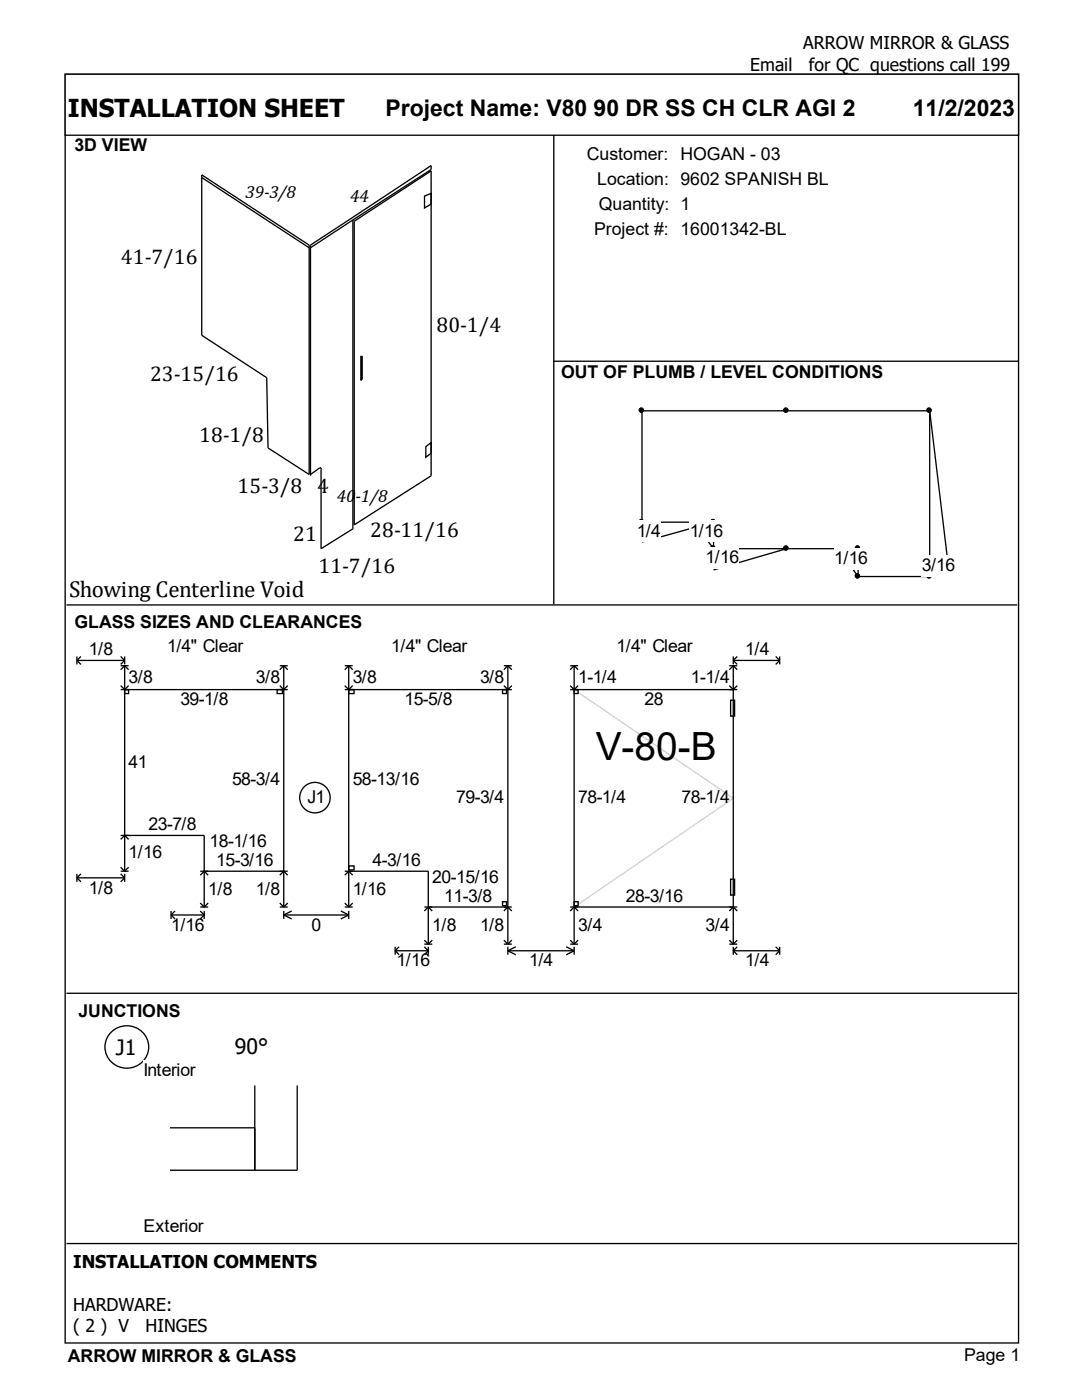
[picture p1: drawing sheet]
<svg xmlns="http://www.w3.org/2000/svg" width="216mm" height="279mm" viewBox="0 0 216 279" stroke-linecap="round" stroke-linejoin="round" font-family="sans-serif">
<g fill="#fff" stroke="#000" stroke-width=".26">
<path d="M13 14.8h190.2v253.2h-190.2z"/>
<path d="M13 14.8h190.2v12.2h-190.2z"/>
</g>
<path d="M13.5 30.7h96.7v89.4h-96.7z" fill="#fff"/>
<path d="M40.3 35.4l21.4 14M40.3 34.9l21.4 14v45.8l-8.2-5.3-.3-14-12.9-8.5zM84.7 39.1l1.3-.5v2.1l-1.3 .8zM110.5 27v93.6M70.4 43.9l-8.4 5.5M70.4 43.9l15.6-10.1v-.8l-24 15.9v46.1M70.4 43.9v61.6l-6.3 4v-16.1h-.3l-1.8 1.3M70.7 44.2l15.3-10.1v60.9l-15.3 9.7zM72 71.1h.3v4.5l-.3 .3zM110.4 72.1h92.8M85 89.1l1-.8v2.2l-1 .8z" fill="none" stroke="#000" stroke-width=".26"/>
<path d="M110.9 77h91.9v43.1h-91.9z" fill="#fff"/>
<g fill="#000" stroke="#000" stroke-width=".26">
<circle cx="128" cy="81.9" r=".4"/>
<circle cx="128" cy="104.1" r=".4"/>
<circle cx="142.3" cy="104.1" r=".4"/>
</g>
<path d="M128.1 82v22.2h14.3l-14.3 4" fill="none" stroke="#000" stroke-width=".26"/>
<path d="M127 103.9h4.8v4.3h-4.8z" fill-rule="evenodd" fill="#fff"/>
<g fill="#000" stroke="#000" stroke-width=".26">
<circle cx="142.3" cy="109.4" r=".4"/>
<circle cx="142.3" cy="104.1" r=".4"/>
</g>
<path d="M138.4 104.2l4 5.3v-5.3" fill="none" stroke="#000" stroke-width=".26"/>
<path d="M137.6 103.9h6.6v4.3h-6.6z" fill-rule="evenodd" fill="#fff"/>
<g fill="#000" stroke="#000" stroke-width=".26">
<circle cx="142.3" cy="109.4" r=".4"/>
<circle cx="156.8" cy="109.4" r=".4"/>
</g>
<path d="M142.4 109.5h14.5l-14.5 4.2" fill="none" stroke="#000" stroke-width=".26"/>
<path d="M140.8 109.2h6.6v4.3h-6.6z" fill-rule="evenodd" fill="#fff"/>
<g fill="#000" stroke="#000" stroke-width=".26">
<circle cx="156.8" cy="109.4" r=".4"/>
<circle cx="171.1" cy="109.4" r=".4"/>
<circle cx="171.1" cy="114.9" r=".4"/>
</g>
<path d="M156.9 109.5h14.3v5.6l-3.9-5.6" fill="none" stroke="#000" stroke-width=".26"/>
<path d="M166.5 109.5h6.6v4.2h-6.6z" fill-rule="evenodd" fill="#fff"/>
<g fill="#000" stroke="#000" stroke-width=".26">
<circle cx="185.4" cy="81.9" r=".4"/>
<circle cx="171.1" cy="114.9" r=".4"/>
<circle cx="185.4" cy="114.9" r=".4"/>
</g>
<path d="M171.2 115.1h14.3v-33.1l4 33.1" fill="none" stroke="#000" stroke-width=".26"/>
<path d="M183.9 110.8h6.6v4.3h-6.6z" fill-rule="evenodd" fill="#fff"/>
<g fill="#000" stroke="#000" stroke-width=".26">
<circle cx="128" cy="81.9" r=".4"/>
<circle cx="156.8" cy="81.9" r=".4"/>
<circle cx="185.4" cy="81.9" r=".4"/>
</g>
<path d="M128.1 82h57.4M13.3 120.7h189.7" fill="none" stroke="#000" stroke-width=".26"/>
<path d="M14.3 126.8h187.4v68.8h-187.4z" fill="#fff"/>
<g fill="none" stroke="#000" stroke-width=".26">
<path d="M15.3 131v1.6M15.3 131.8l.8 .8M15.3 131.8h9.6M16.1 131l-.8 .8M24.1 131l.8 .8M24.1 137.6h33.3M24.1 132.9h1.6M24.1 136.8l.8 .8 .8-.8M24.9 137.6h.8v.8h-.8zM24.9 131v1.6M24.9 132.9v41M24.9 131.8l-.8 .8"/>
<path d="M24.9 132.9l-.8 .8M24.9 132.9l.8 .8M55.3 137.6h1.1v.8h-1.1zM55.8 132.9h1.6M55.8 136.8l.8 .8 .8-.8M56.6 132.9v48.1M56.6 132.9l.8 .8M56.6 132.9l-.8 .8M68.8 132.9h1.6M68.8 137.6h33.3M68.8 136.8l.8 .8 .8-.8M69.6 137.6h1v.8h-1z"/>
<path d="M69.6 132.9v48.1M69.6 132.9l.8 .8M69.6 132.9l-.8 .8M100.3 137.6h.8v.8h-.8zM100.5 132.9h1.6M100.5 136.8l.8 .8 .8-.8M101.3 132.9l.8 .8M101.3 132.9v55.5M101.3 132.9l-.8 .8M113.8 137.6h33.3M113.8 132.9h1.6M113.8 136.8l.8 .8 .8-.8"/>
<path d="M114.6 132.9v55.5M114.6 132.9l-.8 .8M114.6 132.9l.8 .8M114.6 137.6h.8v.8h-.8zM145.5 132.9h1.6M145.5 136.8l.8 .8 .8-.8M145.8 139.7h.8v3.2h-.8zM146.3 131.8h9.3M146.3 131v1.6M146.3 132.9v55.5M146.3 132.9l-.8 .8M146.3 131.8l.8 .8"/>
<path d="M146.3 132.9l.8 .8M147.1 131l-.8 .8M154.8 131l.8 .8M155.6 131.8l-.8 .8M155.6 131v1.6M15.3 174.4v1.6M15.3 175.2l.8 .8M15.3 175.2h9.6M16.1 174.4l-.8 .8M24.1 174.4l.8 .8M24.1 166.7h16.6v14.3M24.1 173.9h1.6"/>
<path d="M24.1 173.1l.8 .8M24.1 167.5l.8-.8 .8 .8M24.9 174.4v1.6M24.9 175.2l-.8 .8M25.7 173.1l-.8 .8M40 173.9h17.4M40 174.7l.7-.8 .8 .8M55.8 174.7l.8-.8 .8 .8M68.8 173.9h16.7v14.5M68.8 174.7l.8-.8 .8 .8M69.6 172.8h1v.8h-1zM100.3 180h.8v.7h-.8z"/>
<path d="M114.6 180h.8v.7h-.8zM145.8 175.5h.8v3.1h-.8zM13.3 198.2h189.7M34.1 182.6h6.6M34.1 181.8v1.6M34.1 182.6l.8 .8M34.9 181.8l-.8 .8M40 181.8l.7 .8M40 181h1.5M40 180.2l.7 .8M40.7 181.8v1.6M40.7 182.6l-.7 .8"/>
<path d="M41.5 180.2l-.8 .8M55.8 181h1.6M55.8 180.2l.8 .8M56.6 182.6h13M56.6 181.8v1.6M56.6 182.6l1.6 .8M57.4 180.2l-.8 .8M58.2 181.8l-1.6 .8M68 181.8l1.6 .8M68.8 181h1.6M68.8 180.2l.8 .8M69.6 181.8v1.6"/>
<path d="M69.6 182.6l-1.6 .8M70.4 180.2l-.8 .8M78.8 189.7h6.7M78.8 189v1.5M78.8 189.7l.8 .8M79.6 189l-.8 .7M84.7 181h17.4M84.7 189l.8 .7M84.7 188.4h1.6M84.7 187.6l.8 .8M84.7 181.8l.8-.8 .8 .8M85.5 189v1.5"/>
<path d="M85.5 189.7l-.8 .8M86.3 187.6l-.8 .8M100.5 188.4h1.6M100.5 187.6l.8 .8M100.5 181.8l.8-.8 .8 .8M101.3 189.7l1.6 .8M101.3 189.7h13.3M101.3 189v1.5M102.1 187.6l-.8 .8M102.9 189l-1.6 .7M113 189l1.6 .7M113.8 181h33.3"/>
<path d="M113.8 188.4h1.6M113.8 187.6l.8 .8M113.8 181.8l.8-.8 .8 .8M114.6 189v1.5M114.6 189.7l-1.6 .8M115.4 187.6l-.8 .8M145.5 188.4h1.6M145.5 187.6l.8 .8M145.5 181.8l.8-.8 .8 .8M146.3 189.7h9.3M146.3 189v1.5M146.3 189.7l.8 .8"/>
<path d="M147.1 187.6l-.8 .8M147.1 189l-.8 .7M154.8 189l.8 .7M155.6 189.7l-.8 .8M155.6 189v1.5"/>
<circle cx="62.8" cy="159.2" r="3"/>
</g>
<path d="M114.6 137.6l31.7 21.7-31.7 21.7" fill="none" stroke="#d3d3d3" stroke-width=".26"/>
<path d="M22 206.2a4.3 4.3 0 0 1 6.8 .2 4.3 4.3 0 0 1-2 6.5 4.3 4.3 0 0 1-5-1.4 4.3 4.3 0 0 1 .2-5.3z" fill="#fff" stroke="#000" stroke-width=".26"/>
<path d="M28.6 211.6h43.7v35.5h-43.7z" fill="#fff"/>
<path d="M50.8 216.6v16.9M59.3 216.6v16.9h-25.4M33.9 225.1h16.9M13.3 248.2h189.7" fill="none" stroke="#000" stroke-width=".26"/>
<text font-size="7.8" x="118.9" y="151.7">V-80-B</text>
<text font-size="4.9" x="13.5" y="23.3">INSTALLATION SHEET</text>
<g font-size="4.6">
<text x="76.9" y="23.1">Project Name: V80 90 DR SS CH CLR AGI 2</text>
<text x="182.1" y="23.1">11/2/2023</text>
<text x="13.8" y="119.2">Showing Centerline Void</text>
</g>
<g font-size="4.2">
<text x="24.1" y="52.7">41-7/16</text>
<text x="87.1" y="66.2">80-1/4</text>
<text x="29.9" y="76">23-15/16</text>
<text x="39.7" y="88.1">18-1/8</text>
<text x="47.4" y="98.4">15-3/8</text>
<text x="63.3" y="98.4">4</text>
<text x="58.5" y="108">21</text>
<text x="73.9" y="107.2">28-11/16</text>
<text x="63.5" y="114.3">11-7/16</text>
<text x="23.1" y="210.5">J1</text>
<text x="46.9" y="210.3">90°</text>
</g>
<g font-size="3.5">
<text x="160.3" y="9.9">ARROW MIRROR &amp; GLASS</text>
<text x="149.7" y="14.1">Email</text>
<text x="161.4" y="14.1">for QC questions call 199</text>
<text x="14.9" y="30.2">3D VIEW</text>
<text x="117.1" y="31.9">Customer: HOGAN - 03</text>
<text x="49" y="39.6">39-3/8</text>
<text x="69.9" y="40.4">44</text>
<text x="119.2" y="36.9">Location: 9602 SPANISH BL</text>
<text x="119.5" y="41.9">Quantity: 1</text>
<text x="118.5" y="46.9">Project #: 16001342-BL</text>
<text x="112" y="75.3">OUT OF PLUMB / LEVEL CONDITIONS</text>
<text x="67.2" y="100.2">40-1/8</text>
<text x="127" y="107.1">1/4</text>
<text x="137.6" y="107.1">1/16</text>
<text x="140.8" y="112.4">1/16</text>
<text x="166.5" y="112.6">1/16</text>
<text x="183.9" y="114">3/16</text>
<text x="14.9" y="125.3">GLASS SIZES AND CLEARANCES</text>
<text x="17.7" y="130.7">1/8</text>
<text x="33.3" y="130.2">1/4&quot; Clear</text>
<text x="78.1" y="130.2">1/4&quot; Clear</text>
<text x="123" y="130.2">1/4&quot; Clear</text>
<text x="148.7" y="130.7">1/4</text>
<text x="25.7" y="136.3">3/8</text>
<text x="51.1" y="136.3">3/8</text>
<text x="70.4" y="136.3">3/8</text>
<text x="95.8" y="136.3">3/8</text>
<text x="115.4" y="136.3">1-1/4</text>
<text x="137.8" y="136.3">1-1/4</text>
<text x="36" y="140.8">39-1/8</text>
<text x="80.7" y="140.8">15-5/8</text>
<text x="128.6" y="140.8">28</text>
<text x="25.7" y="153.2">41</text>
<text x="46.3" y="156.6">58-3/4</text>
<text x="61.4" y="160.3">J1</text>
<text x="70.4" y="156.6">58-13/16</text>
<text x="91" y="160.3">79-3/4</text>
<text x="115.4" y="160.3">78-1/4</text>
<text x="136" y="160.3">78-1/4</text>
<text x="29.6" y="165.6">23-7/8</text>
<text x="25.7" y="171.2">1/16</text>
<text x="41.8" y="169.1">18-1/16</text>
<text x="43.1" y="172.8">15-3/16</text>
<text x="74.3" y="172.8">4-3/16</text>
<text x="17.7" y="178.3">1/8</text>
<text x="41.5" y="178.6">1/8</text>
<text x="51.1" y="178.6">1/8</text>
<text x="70.4" y="178.6">1/16</text>
<text x="86.3" y="176.2">20-15/16</text>
<text x="88.6" y="179.9">11-3/8</text>
<text x="124.9" y="179.9">28-3/16</text>
<text x="34.1" y="185.7">1/16</text>
<text x="62.2" y="185.7">0</text>
<text x="86.3" y="185.7">1/8</text>
<text x="95.8" y="185.7">1/8</text>
<text x="115.4" y="185.7">3/4</text>
<text x="140.8" y="185.7">3/4</text>
<text x="79.1" y="192.9">1/16</text>
<text x="105.6" y="192.9">1/4</text>
<text x="148.7" y="192.9">1/4</text>
<text x="15.6" y="202.9">JUNCTIONS</text>
<text x="28.6" y="214.7">Interior</text>
<text x="28.6" y="245.9">Exterior</text>
<text x="14.6" y="253.1">INSTALLATION COMMENTS</text>
<text x="14.6" y="261.6">HARDWARE:</text>
<text x="14.6" y="265.8">( 2 ) V</text>
<text x="29.1" y="265.8">HINGES</text>
<text x="13.5" y="271.8">ARROW MIRROR &amp; GLASS</text>
<text x="192.4" y="271.7">Page 1</text>
</g>
</svg>
